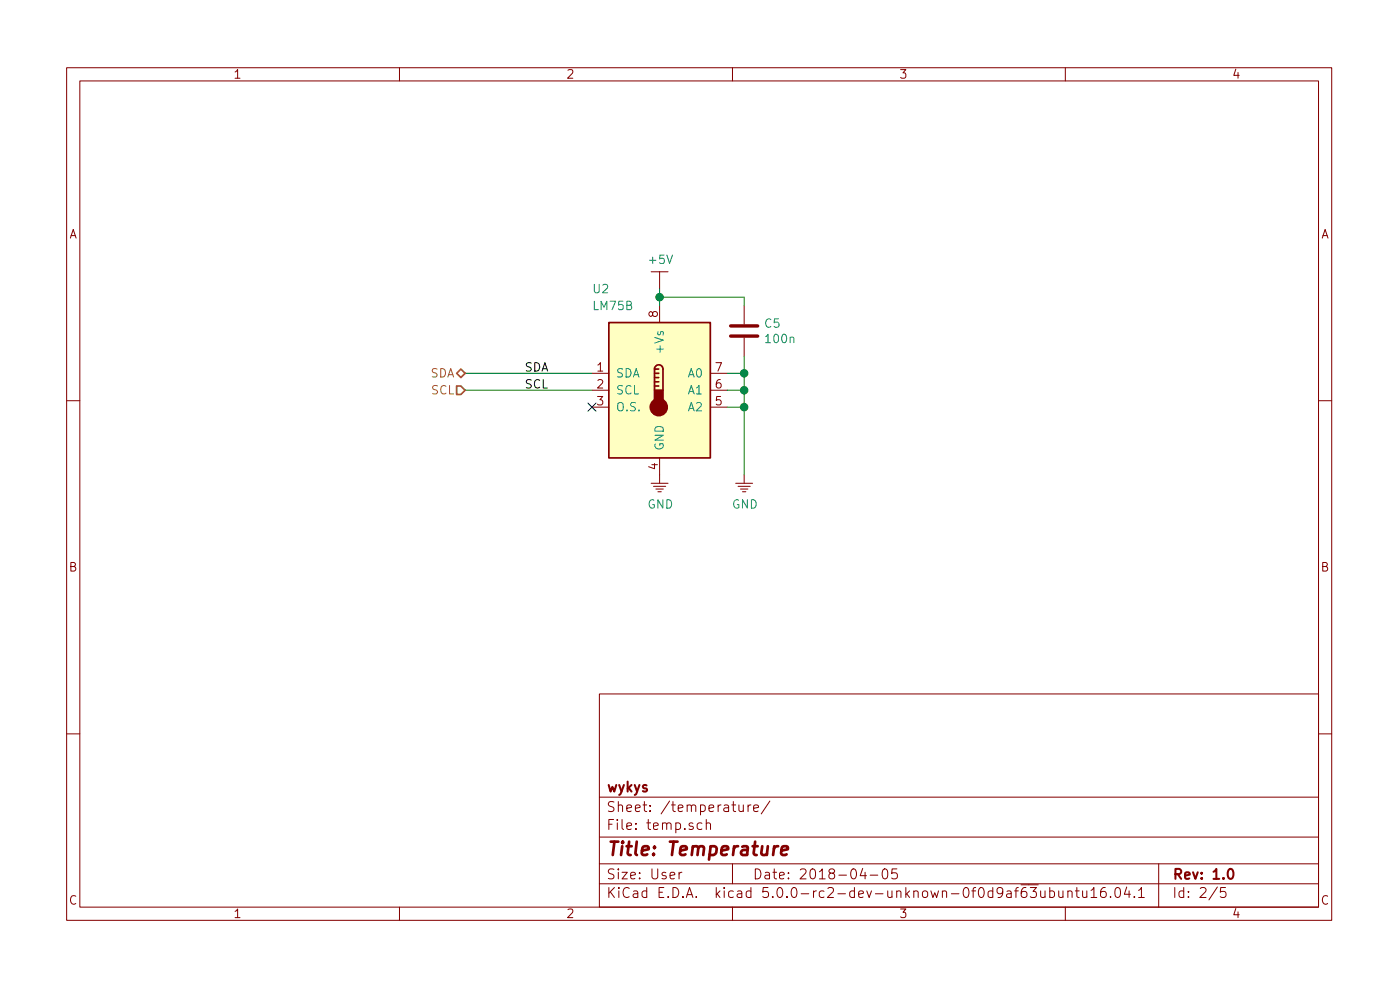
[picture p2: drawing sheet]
EESchema Schematic File Version 4
LIBS:demo1-cache
EELAYER 26 0
EELAYER END
$Descr User 8268 5827
encoding utf-8
Sheet 2 5
Title "Temperature"
Date "2018-04-05"
Rev "1.0"
Comp "wykys"
Comment1 ""
Comment2 ""
Comment3 ""
Comment4 ""
$EndDescr
$Comp
L Sensor_Temperature:LM75B U2
U 1 1
P 3900 2300
F 0 "U2" H 3500 2900 50  0000 L CNN
F 1 "LM75B" H 3500 2800 50  0000 L CNN
F 2 "Package_SO:SOIC-8_3.9x4.9mm_P1.27mm" H 3900 2300 50  0001 C CNN
F 3 "http://www.ti.com/lit/ds/symlink/lm75b.pdf" H 3900 2300 50  0001 C CNN
	1    3900 2300
	1    0    0    -1  
$EndComp
$Comp
L KLIB_Power:GND #PWR012
U 1 1
P 3900 2800
F 0 "#PWR012" H 3900 2600 50  0001 C CNN
F 1 "GND" H 3905 2627 50  0000 C CNN
F 2 "" H 3900 2800 50  0001 C CNN
F 3 "" H 3900 2800 50  0001 C CNN
	1    3900 2800
	1    0    0    -1  
$EndComp
$Comp
L KLIB_Power:+5V #PWR011
U 1 1
P 3900 1700
F 0 "#PWR011" H 3900 1400 50  0001 C CNN
F 1 "+5V" H 3905 1873 50  0000 C CNN
F 2 "" H 3900 1700 50  0001 C CNN
F 3 "" H 3900 1700 50  0001 C CNN
	1    3900 1700
	1    0    0    -1  
$EndComp
$Comp
L KLIB_Power:GND #PWR013
U 1 1
P 4400 2800
F 0 "#PWR013" H 4400 2600 50  0001 C CNN
F 1 "GND" H 4405 2627 50  0000 C CNN
F 2 "" H 4400 2800 50  0001 C CNN
F 3 "" H 4400 2800 50  0001 C CNN
	1    4400 2800
	1    0    0    -1  
$EndComp
Wire Wire Line
	4400 2800 4400 2400
Wire Wire Line
	4400 2200 4300 2200
Wire Wire Line
	4300 2300 4400 2300
Connection ~ 4400 2300
Wire Wire Line
	4400 2300 4400 2200
Wire Wire Line
	4300 2400 4400 2400
Connection ~ 4400 2400
Wire Wire Line
	4400 2400 4400 2300
Wire Wire Line
	3500 2200 2750 2200
Wire Wire Line
	3500 2300 2750 2300
Text Label 3100 2200 0    50   ~ 0
SDA
Text Label 3100 2300 0    50   ~ 0
SCL
Wire Wire Line
	3900 1800 3900 1750
$Comp
L Device:C C5
U 1 1
P 4400 1950
F 0 "C5" H 4515 1996 50  0000 L CNN
F 1 "100n" H 4515 1905 50  0000 L CNN
F 2 "Capacitor_SMD:C_0805_2012Metric" H 4438 1800 50  0001 C CNN
F 3 "~" H 4400 1950 50  0001 C CNN
	1    4400 1950
	1    0    0    -1  
$EndComp
Wire Wire Line
	4400 1800 4400 1750
Wire Wire Line
	4400 1750 3900 1750
Connection ~ 3900 1750
Wire Wire Line
	3900 1750 3900 1700
Wire Wire Line
	4400 2100 4400 2200
Connection ~ 4400 2200
NoConn ~ 3500 2400
Text HLabel 2750 2200 0    50   BiDi ~ 0
SDA
Text HLabel 2750 2300 0    50   Input ~ 0
SCL
$EndSCHEMATC
